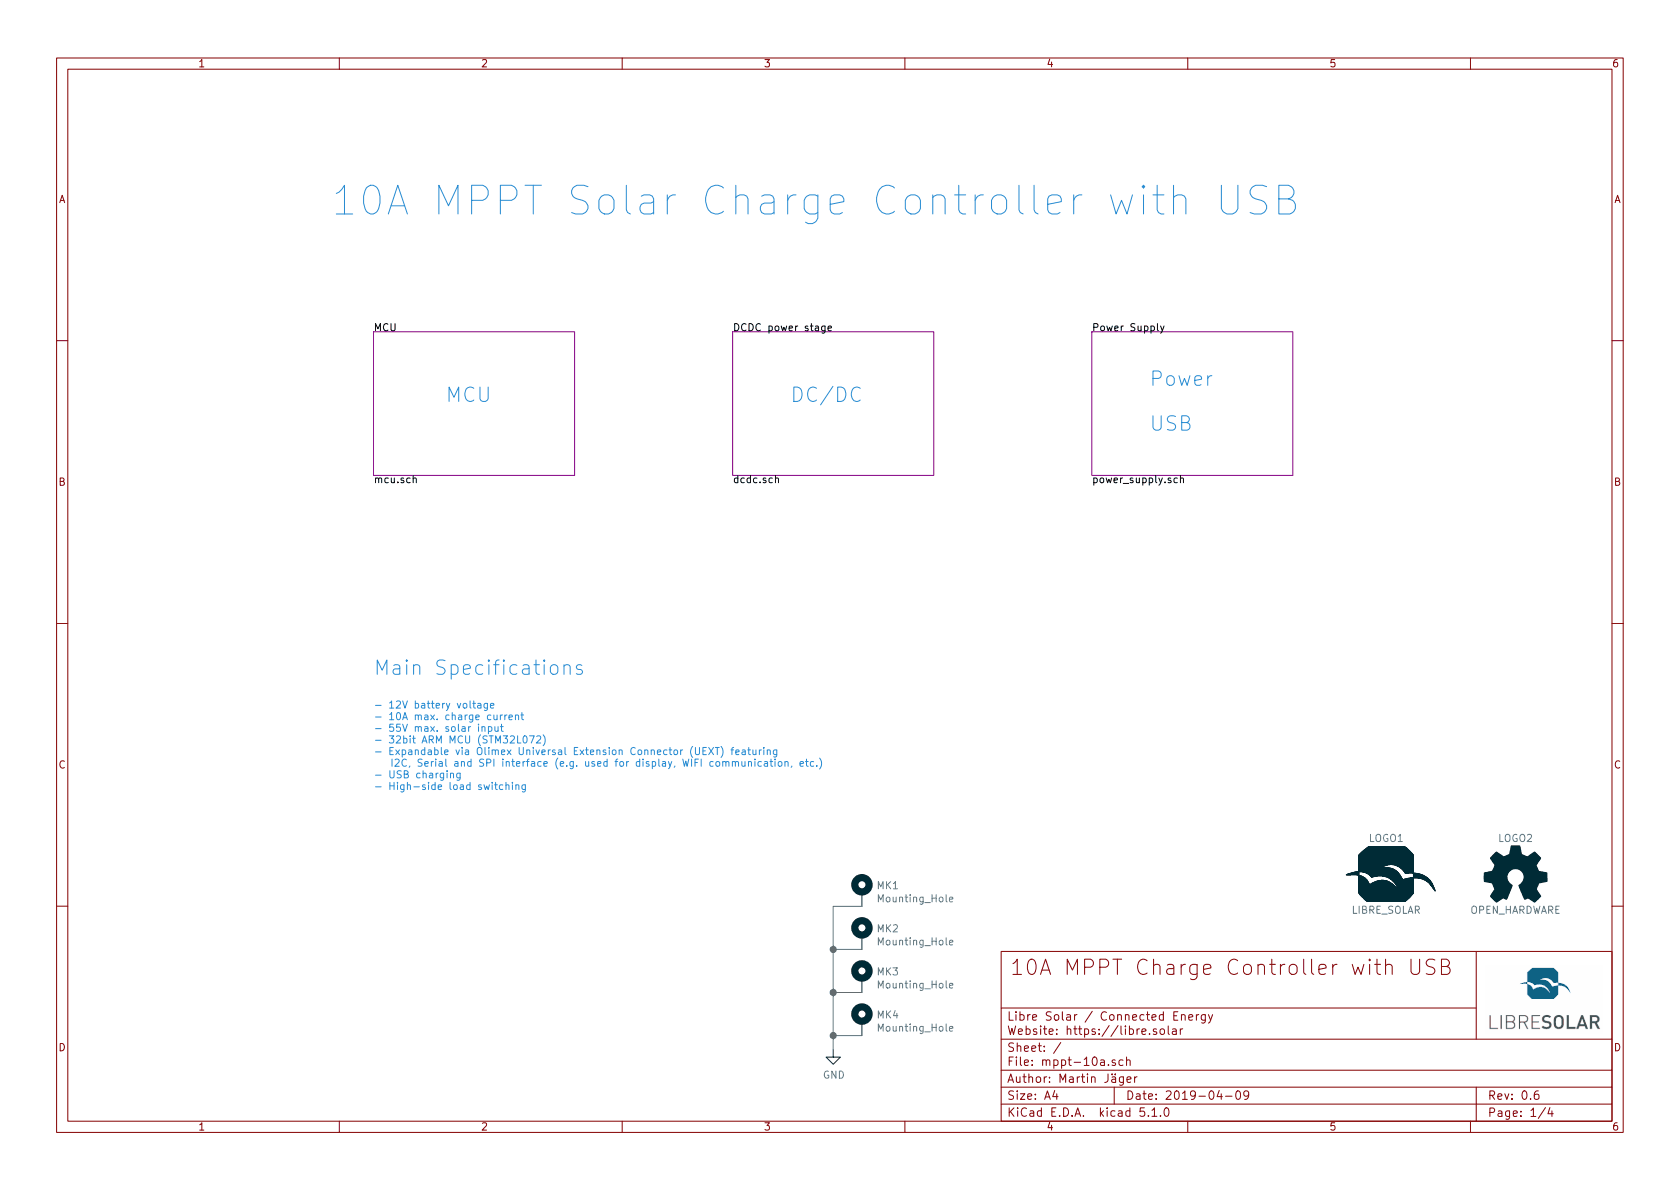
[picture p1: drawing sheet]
EESchema Schematic File Version 4
LIBS:mppt-10a-cache
EELAYER 29 0
EELAYER END
$Descr A4 11693 8268
encoding utf-8
Sheet 1 4
Title "10A MPPT Charge Controller with USB"
Date "2019-04-09"
Rev "0.6"
Comp "Libre Solar / Connected Energy"
Comment1 "Author: Martin Jäger"
Comment2 "Website: https://libre.solar"
Comment3 ""
Comment4 ""
$EndDescr
$Sheet
S 5100 2300 1400 1000
U 58A68DC9
F0 "DCDC power stage" 50
F1 "dcdc.sch" 50
$EndSheet
$Sheet
S 2600 2300 1400 1000
U 58A68DCB
F0 "MCU" 50
F1 "mcu.sch" 50
$EndSheet
$Sheet
S 7600 2300 1400 1000
U 58C18D5C
F0 "Power Supply" 50
F1 "power_supply.sch" 50
$EndSheet
Text Notes 2300 1500 0    200  ~ 0
10A MPPT Solar Charge Controller with USB
Text Notes 2600 4700 0    100  ~ 0
Main Specifications
Text Notes 2600 5500 0    50   ~ 0
- 12V battery voltage\n- 10A max. charge current\n- 55V max. solar input\n- 32bit ARM MCU (STM32L072)\n- Expandable via Olimex Universal Extension Connector (UEXT) featuring\n   I2C, Serial and SPI interface (e.g. used for display, WIFI communication, etc.)\n- USB charging\n- High-side load switching\n
$Comp
L Project:Logo_Open_Hardware_Small LOGO2
U 1 1
P 10550 6100
F 0 "LOGO2" H 10550 6375 50  0000 C CNN
F 1 "OPEN_HARDWARE" H 10550 5875 50  0000 C CNN
F 2 "Symbol:OSHW-Logo_5.7x6mm_SilkScreen" H 10550 6100 60  0001 C CNN
F 3 "" H 10550 6100 60  0001 C CNN
F 4 "+info" H 0   0   50  0001 C CNN "Config"
	1    10550 6100
	1    0    0    -1  
$EndComp
$Comp
L Project:LibreSolar_Logo LOGO1
U 1 1
P 9650 6100
F 0 "LOGO1" H 9650 6375 50  0000 C CNN
F 1 "LIBRE_SOLAR" H 9650 5875 50  0000 C CNN
F 2 "LibreSolar:LIBRESOLAR_LOGO" H 9670 6090 60  0001 C CNN
F 3 "" H 9670 6090 60  0001 C CNN
F 4 "+info" H 9650 6100 50  0001 C CNN "Config"
	1    9650 6100
	1    0    0    -1  
$EndComp
Text Notes 5500 2800 0    100  ~ 0
DC/DC
Text Notes 3100 2800 0    100  ~ 0
MCU
Text Notes 8000 3000 0    100  ~ 0
Power\n\nUSB
$Comp
L Mechanical:MountingHole_Pad MK1
U 1 1
P 6000 6200
F 0 "MK1" H 6100 6246 50  0000 L CNN
F 1 "Mounting_Hole" H 6100 6155 50  0000 L CNN
F 2 "MountingHole:MountingHole_3.2mm_M3_Pad" H 6000 6200 50  0001 C CNN
F 3 "" H 6000 6200 50  0001 C CNN
F 4 "+info" H 0   0   50  0001 C CNN "Config"
	1    6000 6200
	1    0    0    -1  
$EndComp
$Comp
L Mechanical:MountingHole_Pad MK2
U 1 1
P 6000 6500
F 0 "MK2" H 6100 6546 50  0000 L CNN
F 1 "Mounting_Hole" H 6100 6455 50  0000 L CNN
F 2 "MountingHole:MountingHole_3.2mm_M3_Pad" H 6000 6500 50  0001 C CNN
F 3 "" H 6000 6500 50  0001 C CNN
F 4 "+info" H 0   0   50  0001 C CNN "Config"
	1    6000 6500
	1    0    0    -1  
$EndComp
$Comp
L Mechanical:MountingHole_Pad MK3
U 1 1
P 6000 6800
F 0 "MK3" H 6100 6846 50  0000 L CNN
F 1 "Mounting_Hole" H 6100 6755 50  0000 L CNN
F 2 "MountingHole:MountingHole_3.2mm_M3_Pad" H 6000 6800 50  0001 C CNN
F 3 "" H 6000 6800 50  0001 C CNN
F 4 "+info" H 0   0   50  0001 C CNN "Config"
	1    6000 6800
	1    0    0    -1  
$EndComp
Wire Wire Line
	6000 6300 5800 6300
Wire Wire Line
	5800 6300 5800 6600
Wire Wire Line
	5800 6600 6000 6600
Wire Wire Line
	5800 6600 5800 6900
Wire Wire Line
	5800 6900 6000 6900
Connection ~ 5800 6600
$Comp
L power:GND #PWR0106
U 1 1
P 5800 7300
F 0 "#PWR0106" H 5800 7050 50  0001 C CNN
F 1 "GND" H 5805 7127 50  0000 C CNN
F 2 "" H 5800 7300 50  0001 C CNN
F 3 "" H 5800 7300 50  0001 C CNN
	1    5800 7300
	1    0    0    -1  
$EndComp
Connection ~ 5800 6900
$Comp
L Mechanical:MountingHole_Pad MK4
U 1 1
P 6000 7100
F 0 "MK4" H 6100 7146 50  0000 L CNN
F 1 "Mounting_Hole" H 6100 7055 50  0000 L CNN
F 2 "MountingHole:MountingHole_3.2mm_M3_Pad" H 6000 7100 50  0001 C CNN
F 3 "" H 6000 7100 50  0001 C CNN
F 4 "+info" H 0   0   50  0001 C CNN "Config"
	1    6000 7100
	1    0    0    -1  
$EndComp
Wire Wire Line
	5800 6900 5800 7200
Wire Wire Line
	6000 7200 5800 7200
Connection ~ 5800 7200
Wire Wire Line
	5800 7200 5800 7300
$EndSCHEMATC
